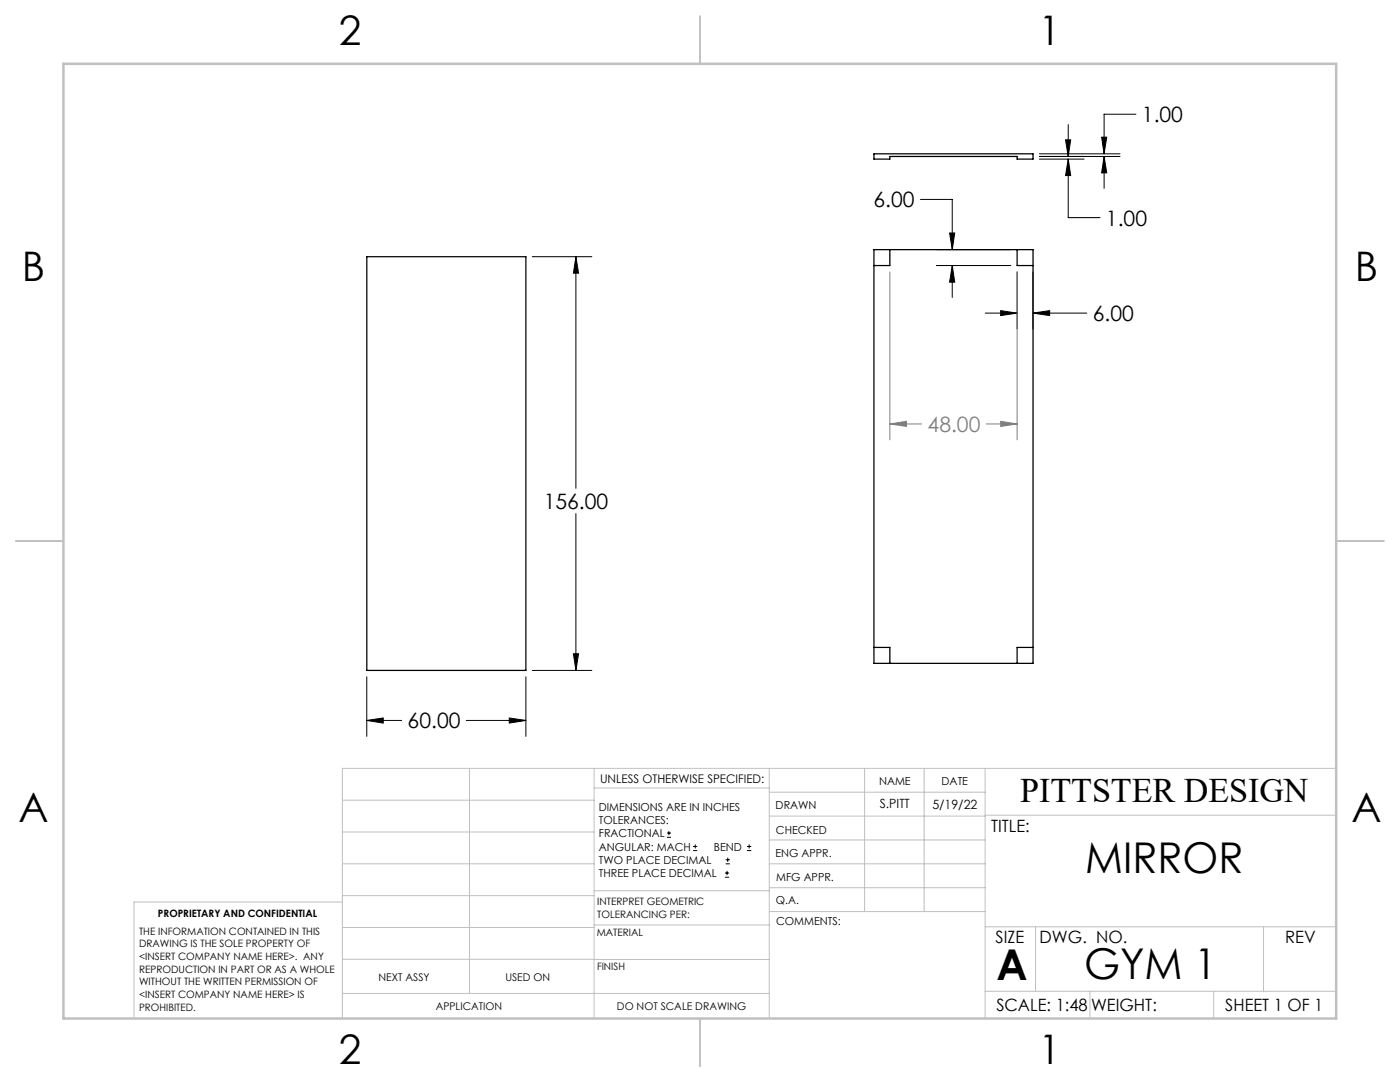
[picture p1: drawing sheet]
<svg xmlns="http://www.w3.org/2000/svg" width="279mm" height="216mm" viewBox="0 0 279 216" stroke-linecap="round" stroke-linejoin="round" font-family="sans-serif">
<g fill="none" stroke="#000" stroke-width=".2">
<path d="M183.7 39.8h6.3v10M207.4 30.7h16.1M207.4 31.2h16.1M207.4 31.8h9M212.7 27.9h1l-.5 3.3zM213.2 31.8v11.6h6.3M213.2 24.9v6.3M213.2 31.8l.5 3.2h-1zM219.9 27.4h1l-.6 3.3zM220.3 31.2v6.4M220.3 31.2l.6 3.3h-1zM226.7 22.8h-6.4v7.9"/>
<path d="M106.2 51.2h11.9M114.9 51.2v46.2M114.9 51.2l.6 3.3h-1.1zM186.9 49.8h14.8M186.9 53h14.8M189.5 46.5h1l-.5 3.3zM190 53v6.3M190 53l.5 3.3h-1zM203 54.3v11.4M206.2 54.3v11.4M196.6 62.5h6.4M199.7 62l3.3 .5-3.3 .5z"/>
<path d="M206.2 62.5h10.7M206.2 62.5l3.3-.5v1zM114.9 102.5v31.3M73.2 135v11.9M105 135v11.9M106.2 133.8h11.9M114.4 130.5h1.1l-.6 3.3zM73.2 143.8l3.3-.5v1zM73.2 143.8h7M93.1 143.8h11.9M101.6 143.3l3.4 .5-3.4 .5zM133.1 167.1h.8"/>
<path d="M133.1 166.2h.8M133.5 165.8v.9M138.3 169.7h.8M138.3 168.9h.8M138.7 168.5v.8M144.7 175h.8M144.7 174.2h.8M144.8 172.4h.9M144.8 171.6h.9M145.1 173.8v.8M145.2 171.1v.9M149.1 169.7h.8"/>
<path d="M149.1 168.9h.8M149.5 168.5v.8"/>
</g>
<path d="M177.6 54.3v33.5M203 54.3v33.5M177.6 84.6l3.3-.5v1zM177.6 84.6h6.3M196.8 84.6h6.2M199.7 84.1l3.3 .5-3.3 .5z" fill="none" stroke="#808080" stroke-width=".2"/>
<g fill="none" stroke="#c0c0c0" stroke-width=".2">
<path d="M68.3 159.7h50.3M93.7 153.3v44.9M118.6 153.3v49.9M118.6 157.2h34.9M153.5 153.3v49.9M153.5 158.1h43.1M172.5 153.3v28.6M184.4 153.3v28.6M196.6 153.3v49.9M266.7 153.3h-198.4v49.9M68.3 178.7h50.3M68.3 172.4h50.3"/>
<path d="M68.3 166h50.3M68.3 180h-41.6v23.2M118.6 177.7h35M153.5 167.6h43.1M153.5 162.8h43.1M153.5 172.4h43.1M153.5 177.1h43.1M196.6 162.7h70.1M68.3 198.2h85.2M68.3 191.4l85.2 .1M68.3 185.1h50.3M118.6 184.6h35"/>
<path d="M153.6 181.9h43M196.6 197.8h70.1M196.6 184.9h70.1M206.7 184.9v12.9M217.5 197.8v5.4M242.2 197.8v5.4M252.2 184.9v12.9"/>
</g>
<path d="M139.7 3.2v9.5M3.1 107.9h9.6M266.7 107.9h9.5M139.7 203.2v9.6" fill="none" stroke="#c0c0c0" stroke-width=".25"/>
<path d="M12.7 12.7h254v190.5h-254z" fill="none" stroke="#c0c0c0" stroke-width=".5"/>
<path d="M189.5 46.5h1l-.5 3.3zM190 53l.5 3.3h-1zM206.2 62.5l3.3-.5v1zM199.7 62l3.3 .5-3.3 .5zM219.9 27.4h1l-.6 3.3zM220.3 31.2l.6 3.3h-1zM212.7 27.9h1l-.5 3.3zM213.2 31.8l.5 3.2h-1zM114.4 130.5h1.1l-.6 3.3zM114.9 51.2l.6 3.3h-1.1zM101.6 143.3l3.4 .5-3.4 .5zM73.2 143.8l3.3-.5v1z" fill="#000"/>
<path d="M177.6 84.6l3.3-.5v1zM199.7 84.1l3.3 .5-3.3 .5z" fill="#808080"/>
<path d="M174.4 30.7h31.8v1.1h-3.2v-.6h-25.4v.6h-3.2zM73.2 51.2h31.8v82.6h-31.8zM174.4 49.8h31.8v82.6h-31.8zM177.6 49.8v3.2h-3.2M203 49.8v3.2h3.2M174.4 129.2h3.2v3.2M206.2 129.2h-3.2v3.2" fill="none" stroke="#000" stroke-width=".25"/>
<g font-size="8.5">
<text x="216.6" y="174.2">MIRROR</text>
<text x="198.9" y="195.5">A</text>
<text x="216.3" y="195.4">GYM 1</text>
</g>
<g font-size="8.1">
<text x="67.6" y="8.9">2</text>
<text x="207.3" y="8.9">1</text>
<text x="4.4" y="56.1">B</text>
<text x="270.4" y="56.1">B</text>
<text x="3.7" y="164.1">A</text>
<text x="269.7" y="164.1">A</text>
<text x="67.6" y="212.4">2</text>
<text x="207.3" y="212.4">1</text>
</g>
<text font-size="6.9" x="203.6" y="160.1">PITTSTER DESIGN</text>
<g font-size="4.2">
<text x="227.9" y="24.4">1.00</text>
<text x="174.3" y="41.4">6.00</text>
<text x="220.7" y="45">1.00</text>
<text x="218.1" y="64.1">6.00</text>
<text x="108.5" y="101.5">156.00</text>
<text x="81.3" y="145.3">60.00</text>
</g>
<text font-size="4.2" fill="#808080" x="185.1" y="86.2">48.00</text>
<g font-size="3.4">
<text x="197.8" y="166">TITLE:</text>
<text x="198.7" y="188.1">SIZE</text>
<text x="207.5" y="188.1">DWG. NO.</text>
<text x="256.5" y="188.2">REV</text>
<text x="198.8" y="201.7">SCALE: 1:48</text>
<text x="217.7" y="201.8">WEIGHT:</text>
<text x="244.5" y="201.7">SHEET 1 OF 1</text>
</g>
<g font-size="2.5">
<text x="175.6" y="161.3">S.PITT</text>
<text x="186.1" y="161.4">5/19/22</text>
</g>
<text font-size="2.4" x="119.8" y="156.2">UNLESS OTHERWISE SPECIFIED:</text>
<g font-size="2.2">
<text x="119.5" y="161.8">DIMENSIONS ARE IN INCHES</text>
<text x="154.8" y="161.4">DRAWN</text>
<text x="175.4" y="156.6">NAME</text>
<text x="187.9" y="156.7">DATE</text>
<text x="119.5" y="164.4">TOLERANCES:</text>
<text x="119.5" y="167.1">FRACTIONAL</text>
<text x="154.9" y="166.3">CHECKED</text>
<text x="119.5" y="169.7">ANGULAR: MACH</text>
<text x="119.5" y="172.4">TWO PLACE DECIMAL</text>
<text x="142.5" y="169.7">BEND</text>
<text x="154.8" y="171">ENG APPR.</text>
<text x="119.5" y="175">THREE PLACE DECIMAL</text>
<text x="154.9" y="175.7">MFG APPR.</text>
<text x="154.9" y="180.4">Q.A.</text>
<text x="154.9" y="184.6">COMMENTS:</text>
</g>
<g font-size="2.1">
<text x="75.5" y="195.7">NEXT ASSY</text>
<text x="100.9" y="195.7">USED ON</text>
<text x="86.9" y="201.5">APPLICATION</text>
<text x="123.1" y="201.6">DO NOT SCALE DRAWING</text>
</g>
<g font-size="2">
<text x="31.5" y="182.9">PROPRIETARY AND CONFIDENTIAL</text>
<text x="119.2" y="180.6">INTERPRET GEOMETRIC</text>
<text x="119.2" y="183.1">TOLERANCING PER:</text>
<text x="27.8" y="186.5">THE INFORMATION CONTAINED IN THIS</text>
<text x="27.8" y="189">DRAWING IS THE SOLE PROPERTY OF</text>
<text x="27.8" y="191.6">&lt;INSERT COMPANY NAME HERE&gt;. ANY</text>
<text x="119.1" y="186.7">MATERIAL</text>
<text x="27.8" y="194.1">REPRODUCTION IN PART OR AS A WHOLE</text>
<text x="27.8" y="196.6">WITHOUT THE WRITTEN PERMISSION OF</text>
<text x="119.1" y="193.5">FINISH</text>
<text x="27.8" y="199.1">&lt;INSERT COMPANY NAME HERE&gt; IS</text>
<text x="27.8" y="201.7">PROHIBITED.</text>
</g>
</svg>
